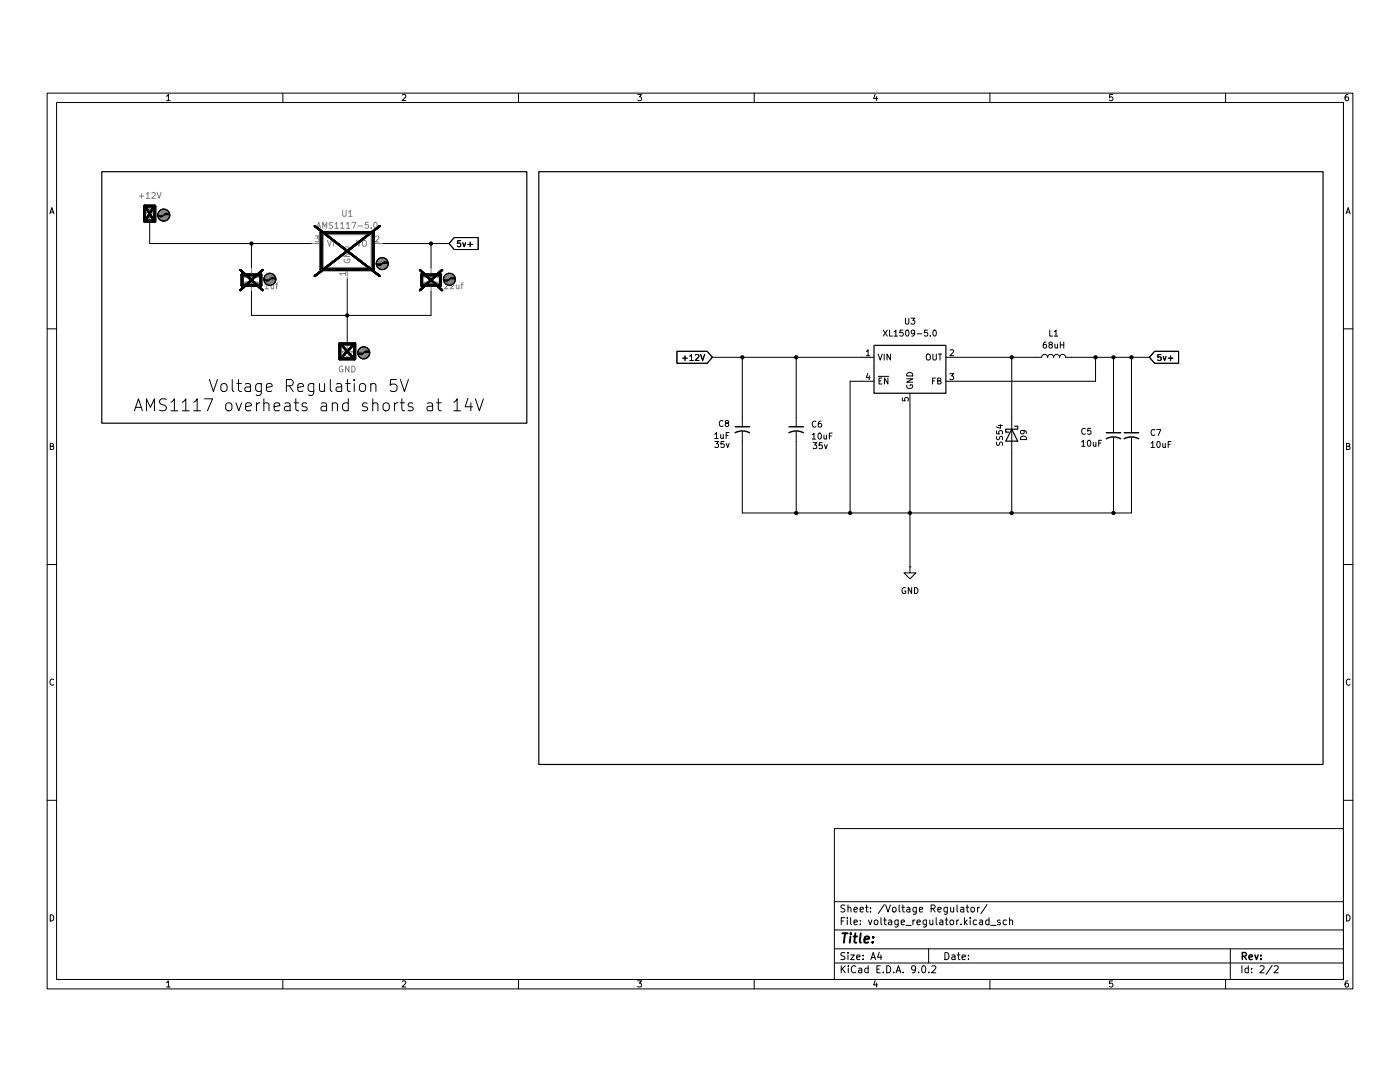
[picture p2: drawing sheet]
(kicad_sch
 (version 20250114)
 (generator "eeschema")
 (generator_version "9.0")
 (paper "A4")
 (lib_symbols
  (symbol "Device:C_Small_US"
   (pin_numbers (hide yes))
   (pin_names
    (offset 0.254) (hide yes)) (exclude_from_sim no) (in_bom yes) (on_board yes)
   (property "Reference" "C" (at 0.254 1.778 0) (effects (font (size 1.27 1.27)) (justify left)))
   (property "Value" "C_Small_US" (at 0.254 -2.032 0) (effects (font (size 1.27 1.27)) (justify left)))
   (property "Footprint" "" (at 0 0 0) (effects (font (size 1.27 1.27)) (hide yes)))
   (property "Datasheet" "" (at 0 0 0) (effects (font (size 1.27 1.27)) (hide yes)))
   (property "Description" "capacitor, small US symbol" (at 0 0 0) (effects (font (size 1.27 1.27)) (hide yes)))
   (symbol "C_Small_US_0_1"
    (polyline (pts (xy -1.524 0.508) (xy 1.524 0.508)) (stroke (width 0.3048) (type default)) (fill (type none)))
    (arc (start -1.524 -0.762) (mid 0 -0.3734) (end 1.524 -0.762) (stroke (width 0.3048) (type default)) (fill (type none))))
   (symbol "C_Small_US_1_1"
    (pin passive line (at 0 2.54 270) (length 2.032) (name "~" (effects (font (size 1.27 1.27)))) (number "1" (effects (font (size 1.27 1.27)))))
    (pin passive line (at 0 -2.54 90) (length 2.032) (name "~" (effects (font (size 1.27 1.27)))) (number "2" (effects (font (size 1.27 1.27))))))
   (embedded_fonts no))
  (symbol "Device:L"
   (pin_numbers (hide yes))
   (pin_names
    (offset 1.016) (hide yes)) (exclude_from_sim no) (in_bom yes) (on_board yes)
   (property "Reference" "L" (at -1.27 0 90) (effects (font (size 1.27 1.27))))
   (property "Value" "L" (at 1.905 0 90) (effects (font (size 1.27 1.27))))
   (property "Footprint" "" (at 0 0 0) (effects (font (size 1.27 1.27)) (hide yes)))
   (property "Datasheet" "~" (at 0 0 0) (effects (font (size 1.27 1.27)) (hide yes)))
   (property "Description" "Inductor" (at 0 0 0) (effects (font (size 1.27 1.27)) (hide yes)))
   (symbol "L_0_1"
    (arc (start 0 2.54) (mid 0.6323 1.905) (end 0 1.27) (stroke (width 0) (type default)) (fill (type none)))
    (arc (start 0 1.27) (mid 0.6323 0.635) (end 0 0) (stroke (width 0) (type default)) (fill (type none)))
    (arc (start 0 0) (mid 0.6323 -0.635) (end 0 -1.27) (stroke (width 0) (type default)) (fill (type none)))
    (arc (start 0 -1.27) (mid 0.6323 -1.905) (end 0 -2.54) (stroke (width 0) (type default)) (fill (type none))))
   (symbol "L_1_1"
    (pin passive line (at 0 3.81 270) (length 1.27) (name "1" (effects (font (size 1.27 1.27)))) (number "1" (effects (font (size 1.27 1.27)))))
    (pin passive line (at 0 -3.81 90) (length 1.27) (name "2" (effects (font (size 1.27 1.27)))) (number "2" (effects (font (size 1.27 1.27))))))
   (embedded_fonts no))
  (symbol "Diode:SS24"
   (pin_numbers (hide yes))
   (pin_names
    (offset 1.016) (hide yes)) (exclude_from_sim no) (in_bom yes) (on_board yes)
   (property "Reference" "D" (at 0 2.54 0) (effects (font (size 1.27 1.27))))
   (property "Value" "SS24" (at 0 -2.54 0) (effects (font (size 1.27 1.27))))
   (property "Footprint" "Diode_SMD:D_SMA" (at 0 -4.445 0) (effects (font (size 1.27 1.27)) (hide yes)))
   (property "Datasheet" "https://www.vishay.com/docs/88748/ss22.pdf" (at 0 0 0) (effects (font (size 1.27 1.27)) (hide yes)))
   (property "Description" "40V 2A Schottky Diode, SMA" (at 0 0 0) (effects (font (size 1.27 1.27)) (hide yes)))
   (symbol "SS24_0_1"
    (polyline (pts (xy -1.905 0.635) (xy -1.905 1.27) (xy -1.27 1.27) (xy -1.27 -1.27) (xy -0.635 -1.27) (xy -0.635 -0.635)) (stroke (width 0.254) (type default)) (fill (type none)))
    (polyline (pts (xy 1.27 1.27) (xy 1.27 -1.27) (xy -1.27 0) (xy 1.27 1.27)) (stroke (width 0.254) (type default)) (fill (type none)))
    (polyline (pts (xy 1.27 0) (xy -1.27 0)) (stroke (width 0) (type default)) (fill (type none))))
   (symbol "SS24_1_1"
    (pin passive line (at -3.81 0 0) (length 2.54) (name "K" (effects (font (size 1.27 1.27)))) (number "1" (effects (font (size 1.27 1.27)))))
    (pin passive line (at 3.81 0 180) (length 2.54) (name "A" (effects (font (size 1.27 1.27)))) (number "2" (effects (font (size 1.27 1.27))))))
   (embedded_fonts no))
  (symbol "Regulator_Linear:AMS1117-5.0" (exclude_from_sim no) (in_bom yes) (on_board yes)
   (property "Reference" "U" (at -3.81 3.175 0) (effects (font (size 1.27 1.27))))
   (property "Value" "AMS1117-5.0" (at 0 3.175 0) (effects (font (size 1.27 1.27)) (justify left)))
   (property "Footprint" "Package_TO_SOT_SMD:SOT-223-3_TabPin2" (at 0 5.08 0) (effects (font (size 1.27 1.27)) (hide yes)))
   (property "Datasheet" "http://www.advanced-monolithic.com/pdf/ds1117.pdf" (at 2.54 -6.35 0) (effects (font (size 1.27 1.27)) (hide yes)))
   (property "Description" "1A Low Dropout regulator, positive, 5.0V fixed output, SOT-223" (at 0 0 0) (effects (font (size 1.27 1.27)) (hide yes)))
   (symbol "AMS1117-5.0_0_1"
    (rectangle (start -5.08 -5.08) (end 5.08 1.905) (stroke (width 0.254) (type default)) (fill (type background))))
   (symbol "AMS1117-5.0_1_1"
    (pin power_in line (at -7.62 0 0) (length 2.54) (name "VI" (effects (font (size 1.27 1.27)))) (number "3" (effects (font (size 1.27 1.27)))))
    (pin power_in line (at 0 -7.62 90) (length 2.54) (name "GND" (effects (font (size 1.27 1.27)))) (number "1" (effects (font (size 1.27 1.27)))))
    (pin power_out line (at 7.62 0 180) (length 2.54) (name "VO" (effects (font (size 1.27 1.27)))) (number "2" (effects (font (size 1.27 1.27))))))
   (embedded_fonts no))
  (symbol "Regulator_Switching:XL1509-5.0" (exclude_from_sim no) (in_bom yes) (on_board yes)
   (property "Reference" "U" (at -7.112 6.096 0) (effects (font (size 1.27 1.27))))
   (property "Value" "XL1509-5.0" (at 5.842 6.096 0) (effects (font (size 1.27 1.27))))
   (property "Footprint" "Package_SO:SOIC-8_3.9x4.9mm_P1.27mm" (at 0 8.382 0) (effects (font (size 1.27 1.27)) (hide yes)))
   (property "Datasheet" "https://datasheet.lcsc.com/lcsc/1809050422_XLSEMI-XL1509-5-0E1_C61063.pdf" (at 2.54 10.668 0) (effects (font (size 1.27 1.27)) (hide yes)))
   (property "Description" "Buck DC/DC Converter, 2A, 5V Output Voltage, 7-40V Input Voltage" (at 0 0 0) (effects (font (size 1.27 1.27)) (hide yes)))
   (symbol "XL1509-5.0_0_1"
    (rectangle (start -7.62 5.08) (end 7.62 -5.08) (stroke (width 0.254) (type default)) (fill (type background))))
   (symbol "XL1509-5.0_1_1"
    (pin power_in line (at -10.16 2.54 0) (length 2.54) (name "VIN" (effects (font (size 1.27 1.27)))) (number "1" (effects (font (size 1.27 1.27)))))
    (pin input line (at -10.16 -2.54 0) (length 2.54) (name "~{EN}" (effects (font (size 1.27 1.27)))) (number "4" (effects (font (size 1.27 1.27)))))
    (pin power_in line (at 0 -7.62 90) (length 2.54) (name "GND" (effects (font (size 1.27 1.27)))) (number "5" (effects (font (size 1.27 1.27)))))
    (pin passive line (at 0 -7.62 90) (length 2.54) (hide yes) (name "GND" (effects (font (size 1.27 1.27)))) (number "6" (effects (font (size 1.27 1.27)))))
    (pin passive line (at 0 -7.62 90) (length 2.54) (hide yes) (name "GND" (effects (font (size 1.27 1.27)))) (number "7" (effects (font (size 1.27 1.27)))))
    (pin passive line (at 0 -7.62 90) (length 2.54) (hide yes) (name "GND" (effects (font (size 1.27 1.27)))) (number "8" (effects (font (size 1.27 1.27)))))
    (pin power_out line (at 10.16 2.54 180) (length 2.54) (name "OUT" (effects (font (size 1.27 1.27)))) (number "2" (effects (font (size 1.27 1.27)))))
    (pin input line (at 10.16 -2.54 180) (length 2.54) (name "FB" (effects (font (size 1.27 1.27)))) (number "3" (effects (font (size 1.27 1.27))))))
   (embedded_fonts no))
  (symbol "power:+12V"
   (power)
   (pin_numbers (hide yes))
   (pin_names
    (offset 0) (hide yes)) (exclude_from_sim no) (in_bom yes) (on_board yes)
   (property "Reference" "#PWR" (at 0 -3.81 0) (effects (font (size 1.27 1.27)) (hide yes)))
   (property "Value" "+12V" (at 0 3.556 0) (effects (font (size 1.27 1.27))))
   (property "Footprint" "" (at 0 0 0) (effects (font (size 1.27 1.27)) (hide yes)))
   (property "Datasheet" "" (at 0 0 0) (effects (font (size 1.27 1.27)) (hide yes)))
   (property "Description" "Power symbol creates a global label with name \"+12V\"" (at 0 0 0) (effects (font (size 1.27 1.27)) (hide yes)))
   (symbol "+12V_0_1"
    (polyline (pts (xy -0.762 1.27) (xy 0 2.54)) (stroke (width 0) (type default)) (fill (type none)))
    (polyline (pts (xy 0 2.54) (xy 0.762 1.27)) (stroke (width 0) (type default)) (fill (type none)))
    (polyline (pts (xy 0 0) (xy 0 2.54)) (stroke (width 0) (type default)) (fill (type none))))
   (symbol "+12V_1_1"
    (pin power_in line (at 0 0 90) (length 0) (name "~" (effects (font (size 1.27 1.27)))) (number "1" (effects (font (size 1.27 1.27))))))
   (embedded_fonts no))
  (symbol "power:GND"
   (power)
   (pin_numbers (hide yes))
   (pin_names
    (offset 0) (hide yes)) (exclude_from_sim no) (in_bom yes) (on_board yes)
   (property "Reference" "#PWR" (at 0 -6.35 0) (effects (font (size 1.27 1.27)) (hide yes)))
   (property "Value" "GND" (at 0 -3.81 0) (effects (font (size 1.27 1.27))))
   (property "Footprint" "" (at 0 0 0) (effects (font (size 1.27 1.27)) (hide yes)))
   (property "Datasheet" "" (at 0 0 0) (effects (font (size 1.27 1.27)) (hide yes)))
   (property "Description" "Power symbol creates a global label with name \"GND\" , ground" (at 0 0 0) (effects (font (size 1.27 1.27)) (hide yes)))
   (symbol "GND_0_1"
    (polyline (pts (xy 0 0) (xy 0 -1.27) (xy 1.27 -1.27) (xy 0 -2.54) (xy -1.27 -1.27) (xy 0 -1.27)) (stroke (width 0) (type default)) (fill (type none))))
   (symbol "GND_1_1"
    (pin power_in line (at 0 0 270) (length 0) (name "~" (effects (font (size 1.27 1.27)))) (number "1" (effects (font (size 1.27 1.27))))))
   (embedded_fonts no)))
 (rectangle
  (start 21.59 26.67)
  (end 111.76 80.01)
  (stroke (width 0.254) (type solid) (color 58 27 255 1))
  (fill (type none)))
 (rectangle
  (start 114.3 26.67)
  (end 280.67 152.4)
  (stroke (width 0.254) (type solid) (color 58 27 255 1))
  (fill (type none)))
 (text "Voltage Regulation 5V\nAMS1117 overheats and shorts at 14V"
  (exclude_from_sim no)
  (at 65.532 74.422 0)
  (effects (font (size 2.54 2.54))))
 (junction
  (at 240.03 66.04)
  (diameter 0)
  (color 0 0 0 0))
 (junction
  (at 180.34 99.06)
  (diameter 0)
  (color 0 0 0 0))
 (junction
  (at 214.63 66.04)
  (diameter 0)
  (color 0 0 0 0))
 (junction
  (at 236.22 99.06)
  (diameter 0)
  (color 0 0 0 0))
 (junction
  (at 232.41 66.04)
  (diameter 0)
  (color 0 0 0 0))
 (junction
  (at 214.63 99.06)
  (diameter 0)
  (color 0 0 0 0))
 (junction
  (at 193.04 99.06)
  (diameter 0)
  (color 0 0 0 0))
 (junction
  (at 53.34 41.91)
  (diameter 0)
  (color 0 0 0 0))
 (junction
  (at 236.22 66.04)
  (diameter 0)
  (color 0 0 0 0))
 (junction
  (at 73.66 57.15)
  (diameter 0)
  (color 0 0 0 0))
 (junction
  (at 168.91 66.04)
  (diameter 0)
  (color 0 0 0 0))
 (junction
  (at 91.44 41.91)
  (diameter 0)
  (color 0 0 0 0))
 (junction
  (at 157.48 66.04)
  (diameter 0)
  (color 0 0 0 0))
 (junction
  (at 168.91 99.06)
  (diameter 0)
  (color 0 0 0 0))
 (wire
  (pts (xy 53.34 46.99) (xy 53.34 41.91))
  (stroke (width 0) (type default)))
 (wire
  (pts (xy 81.28 41.91) (xy 91.44 41.91))
  (stroke (width 0) (type default)))
 (wire
  (pts (xy 73.66 57.15) (xy 73.66 63.5))
  (stroke (width 0) (type default)))
 (wire
  (pts (xy 219.71 66.04) (xy 214.63 66.04))
  (stroke (width 0) (type default)))
 (wire
  (pts (xy 236.22 66.04) (xy 232.41 66.04))
  (stroke (width 0) (type default)))
 (wire
  (pts (xy 168.91 66.04) (xy 168.91 78.74))
  (stroke (width 0) (type default)))
 (wire
  (pts (xy 157.48 66.04) (xy 157.48 78.74))
  (stroke (width 0) (type default)))
 (wire
  (pts (xy 240.03 85.09) (xy 240.03 99.06))
  (stroke (width 0) (type default)))
 (wire
  (pts (xy 168.91 66.04) (xy 182.88 66.04))
  (stroke (width 0) (type default)))
 (wire
  (pts (xy 243.84 66.04) (xy 240.03 66.04))
  (stroke (width 0) (type default)))
 (wire
  (pts (xy 214.63 66.04) (xy 203.2 66.04))
  (stroke (width 0) (type default)))
 (wire
  (pts (xy 180.34 71.12) (xy 182.88 71.12))
  (stroke (width 0) (type default)))
 (wire
  (pts (xy 91.44 41.91) (xy 95.25 41.91))
  (stroke (width 0) (type default)))
 (wire
  (pts (xy 73.66 57.15) (xy 73.66 49.53))
  (stroke (width 0) (type default)))
 (wire
  (pts (xy 236.22 66.04) (xy 236.22 80.01))
  (stroke (width 0) (type default)))
 (wire
  (pts (xy 232.41 66.04) (xy 227.33 66.04))
  (stroke (width 0) (type default)))
 (wire
  (pts (xy 157.48 99.06) (xy 168.91 99.06))
  (stroke (width 0) (type default)))
 (wire
  (pts (xy 203.2 71.12) (xy 232.41 71.12))
  (stroke (width 0) (type default)))
 (wire
  (pts (xy 53.34 41.91) (xy 66.04 41.91))
  (stroke (width 0) (type default)))
 (wire
  (pts (xy 157.48 66.04) (xy 151.13 66.04))
  (stroke (width 0) (type default)))
 (wire
  (pts (xy 157.48 83.82) (xy 157.48 99.06))
  (stroke (width 0) (type default)))
 (wire
  (pts (xy 214.63 78.74) (xy 214.63 66.04))
  (stroke (width 0) (type default)))
 (wire
  (pts (xy 180.34 71.12) (xy 180.34 99.06))
  (stroke (width 0) (type default)))
 (wire
  (pts (xy 180.34 99.06) (xy 193.04 99.06))
  (stroke (width 0) (type default)))
 (wire
  (pts (xy 214.63 86.36) (xy 214.63 99.06))
  (stroke (width 0) (type default)))
 (wire
  (pts (xy 91.44 52.07) (xy 91.44 57.15))
  (stroke (width 0) (type default)))
 (wire
  (pts (xy 53.34 52.07) (xy 53.34 57.15))
  (stroke (width 0) (type default)))
 (wire
  (pts (xy 240.03 66.04) (xy 240.03 80.01))
  (stroke (width 0) (type default)))
 (wire
  (pts (xy 168.91 99.06) (xy 180.34 99.06))
  (stroke (width 0) (type default)))
 (wire
  (pts (xy 168.91 83.82) (xy 168.91 99.06))
  (stroke (width 0) (type default)))
 (wire
  (pts (xy 193.04 110.49) (xy 193.04 99.06))
  (stroke (width 0) (type default)))
 (wire
  (pts (xy 236.22 85.09) (xy 236.22 99.06))
  (stroke (width 0) (type default)))
 (wire
  (pts (xy 236.22 99.06) (xy 214.63 99.06))
  (stroke (width 0) (type default)))
 (wire
  (pts (xy 31.75 36.83) (xy 31.75 41.91))
  (stroke (width 0) (type default)))
 (wire
  (pts (xy 31.75 41.91) (xy 53.34 41.91))
  (stroke (width 0) (type default)))
 (wire
  (pts (xy 193.04 76.2) (xy 193.04 99.06))
  (stroke (width 0) (type default)))
 (wire
  (pts (xy 157.48 66.04) (xy 168.91 66.04))
  (stroke (width 0) (type default)))
 (wire
  (pts (xy 53.34 57.15) (xy 73.66 57.15))
  (stroke (width 0) (type default)))
 (wire
  (pts (xy 240.03 66.04) (xy 236.22 66.04))
  (stroke (width 0) (type default)))
 (wire
  (pts (xy 91.44 57.15) (xy 73.66 57.15))
  (stroke (width 0) (type default)))
 (wire
  (pts (xy 240.03 99.06) (xy 236.22 99.06))
  (stroke (width 0) (type default)))
 (wire
  (pts (xy 91.44 41.91) (xy 91.44 46.99))
  (stroke (width 0) (type default)))
 (wire
  (pts (xy 214.63 99.06) (xy 193.04 99.06))
  (stroke (width 0) (type default)))
 (wire
  (pts (xy 232.41 71.12) (xy 232.41 66.04))
  (stroke (width 0) (type default)))
 (global_label "5v+"
  (shape input)
  (at 95.25 41.91 0)
  (fields_autoplaced yes)
  (effects (font (size 1.27 1.27)) (justify left))
  (property "Intersheetrefs" "${INTERSHEET_REFS}" (at 101.9847 41.91 0) (effects (font (size 1.27 1.27)) (justify left) (hide yes))))
 (global_label "+12V"
  (shape input)
  (at 151.13 66.04 180)
  (fields_autoplaced yes)
  (effects (font (size 1.27 1.27)) (justify right))
  (property "Intersheetrefs" "${INTERSHEET_REFS}" (at 143.0648 66.04 0) (effects (font (size 1.27 1.27)) (justify right) (hide yes))))
 (global_label "5v+"
  (shape input)
  (at 243.84 66.04 0)
  (fields_autoplaced yes)
  (effects (font (size 1.27 1.27)) (justify left))
  (property "Intersheetrefs" "${INTERSHEET_REFS}" (at 250.5747 66.04 0) (effects (font (size 1.27 1.27)) (justify left) (hide yes))))
 (symbol
  (lib_id "Device:C_Small_US")
  (at 91.44 49.53 0)
  (unit 1)
  (exclude_from_sim yes)
  (in_bom no)
  (on_board no)
  (dnp yes)
  (property "Reference" "C2" (at 93.98 49.022 0) (effects (font (size 1.27 1.27)) (justify left)))
  (property "Value" "22uf" (at 93.98 50.9269 0) (effects (font (size 1.27 1.27)) (justify left)))
  (property "Footprint" "Capacitor_SMD:C_1206_3216Metric" (at 91.44 49.53 0) (effects (font (size 1.27 1.27)) (hide yes)))
  (property "Datasheet" "" (at 91.44 49.53 0) (effects (font (size 1.27 1.27)) (hide yes)))
  (property "Description" "capacitor, small US symbol" (at 91.44 49.53 0) (effects (font (size 1.27 1.27)) (hide yes)))
  (property "LCSC Part #" "C12891" (at 91.44 49.53 0) (effects (font (size 1.27 1.27)) (hide yes)))
  (pin "1")
  (pin "2"))
 (symbol
  (lib_id "power:GND")
  (at 193.04 110.49 0)
  (mirror y)
  (unit 1)
  (exclude_from_sim no)
  (in_bom yes)
  (on_board yes)
  (dnp no)
  (fields_autoplaced yes)
  (property "Reference" "#PWR014" (at 193.04 116.84 0) (effects (font (size 1.27 1.27)) (hide yes)))
  (property "Value" "GND" (at 193.04 115.57 0) (effects (font (size 1.27 1.27))))
  (property "Footprint" "" (at 193.04 110.49 0) (effects (font (size 1.27 1.27)) (hide yes)))
  (property "Datasheet" "" (at 193.04 110.49 0) (effects (font (size 1.27 1.27)) (hide yes)))
  (property "Description" "Power symbol creates a global label with name \"GND\" , ground" (at 193.04 110.49 0) (effects (font (size 1.27 1.27)) (hide yes)))
  (pin "1"))
 (symbol
  (lib_id "Device:C_Small_US")
  (at 168.91 81.28 0)
  (unit 1)
  (exclude_from_sim no)
  (in_bom yes)
  (on_board yes)
  (dnp no)
  (property "Reference" "C6" (at 171.958 80.264 0) (effects (font (size 1.27 1.27)) (justify left)))
  (property "Value" "10uF" (at 171.958 82.804 0) (effects (font (size 1.27 1.27)) (justify left)))
  (property "Footprint" "Capacitor_SMD:C_0805_2012Metric_Pad1.18x1.45mm_HandSolder" (at 168.91 81.28 0) (effects (font (size 1.27 1.27)) (hide yes)))
  (property "Datasheet" "https://jlc-prod-smt.oss-eu-central-1.aliyuncs.com/smtDataManualFile/8588884955174330368-C440198.pdf?response-content-disposition=attachment%3B%20filename%3DC440198.pdf%3B%20filename%2A%3DUTF-8%27%27C440198.pdf&x-oss-date=20261123T201701Z&x-oss-expires=3600&x-oss-security-token=CAISgAN1q6Ft5B2yfSjIr5rgePfyh%2Bx4%2BoGyNmjWtXRnecgd3P3noTz2IHhMdHJsAOodtv0%2FmmhT6PkclqRLcbhpcmfjV%2BZHzLB8qeoz6jAJ557b16cNrbH4M4H6aXeirtuwDsz9SNTCALjPD3nPii50x5bjaDymRCbLGJaViJlhHLN1Ow6jdmhpCctxLAlvo9NgFxm3D%2Fu2NQPwiWf9FVdhvhEG6Vly8qOi2MaRmFy8yFTx0b0SvJ%2BjYMrmPctoN9JnSdC5mfdzau3a1TJ84gRD0a5wkaVA1zbDs5bfISEIuUzebreLqY03dV4mOvdqIcMe8qigz88fk%2FfIioH6xyxKOexoSCnFTOiiupCcQLPyao9jLu6iayqViY7QaIOTqQohZmkAMwVOasAsI3Ngh4zF97Qt0cVNkXO9gWfLI8DtuMleWpohF9d8l6HD0eS19jklBdzSlusJRAJJUVBflCeKEaRNSAd3WGhEfM2%2BBt4QT30w5N2u00S8OSMId6y%2FiKKWD5sagAF3JaxCD7O2Fbm4zkTr6qfQpsgmRAVrrO3v9KNY3PNJ%2FyvEyWZIKkeM6EsSTl3Kgupou0shUf2TZmYHz0UTYBFtLwnwyMbmtch5Q9U5OfXwlxI2tLOhOSFWuXYuf7VMC3KfDM38ukOc4qvOoRNhafEMntqgtZDFSGBsDh2KB9ke1CAA&x-oss-signature-version=OSS4-HMAC-SHA256&x-oss-credential=STS.NYU3MFj3YMCY4NgQt2uG138LC%2F20261123%2Feu-central-1%2Foss%2Faliyun_v4_request&x-oss-signature=8a43f60672703d8fd51106dd595ced4778da39ea1a3a599ed7049b5569032621" (at 168.91 81.28 0) (effects (font (size 1.27 1.27)) (hide yes)))
  (property "Description" "capacitor, small US symbol" (at 168.91 81.28 0) (effects (font (size 1.27 1.27)) (hide yes)))
  (property "LCSC Part #" "C440198" (at 168.91 81.28 0) (effects (font (size 1.27 1.27)) (hide yes)))
  (property "Voltage" "35v" (at 173.99 84.836 0) (effects (font (size 1.27 1.27))))
  (pin "2")
  (pin "1"))
 (symbol
  (lib_id "Device:L")
  (at 223.52 66.04 90)
  (unit 1)
  (exclude_from_sim no)
  (in_bom yes)
  (on_board yes)
  (dnp no)
  (property "Reference" "L1" (at 223.52 60.96 90) (effects (font (size 1.27 1.27))))
  (property "Value" "68uH" (at 223.52 63.5 90) (effects (font (size 1.27 1.27))))
  (property "Footprint" "Inductor_SMD:L_SXN_SMDRI127" (at 223.52 66.04 0) (effects (font (size 1.27 1.27)) (hide yes)))
  (property "Datasheet" "https://jlc-prod-smt.oss-eu-central-1.aliyuncs.com/smtDataManualFile/8588894559484567552-C9907.pdf?response-content-disposition=attachment%3B%20filename%3DC9907.pdf%3B%20filename%2A%3DUTF-8%27%27C9907.pdf&x-oss-date=20261123T223032Z&x-oss-expires=3600&x-oss-security-token=CAISgAN1q6Ft5B2yfSjIr5nwLezXrIpj%2BvqCaGqDtXZka%2FwUn4KfmDz2IHhMdHJsAOodtv0%2FmmhT6PkclqRLcbhpcmfjV%2BZHzLB8qeR7tTUJ557b16cNrbH4M4H6aXeirtuwDsz9SNTCALjPD3nPii50x5bjaDymRCbLGJaViJlhHLN1Ow6jdmhpCctxLAlvo9NgFxm3D%2Fu2NQPwiWf9FVdhvhEG6Vly8qOi2MaRmFy8yFTx0b0SvJ%2BjYMrmPctoN9JnSdC5mfdzau3a1TJ84gRD0a5wkaVA1zbDs5bfISEIuUzebreLqY03dV4mOvdqIcMe8qigz88fk%2FfIioH6xyxKOexoSCnFTOiiupCcQLPyao9jLu6iayqViY7QaIOTqQohZmkAMwVOasAsI3Ngh4zF97Qt0cVNkXO9gWfLI8DtuMleWhridkvlFDvyAFpORa%2Bb5wchMHn6pr9EWOXuJZUIn3b%2FstWNupKq5ldctHSeoXq108CXVnU5PXYI445%2BPKKWD5sagAF2jPux87c6kG7hkakRkJqTomoHu7DDnz99wF6zQrn8%2BOw9y9nPau14PI41posjbhUQrGIBUXdYa5LmGS0aSRsFFs5V%2BV2B0qBVF8IbhpsAhA4W%2B4w3SvueRG4gBhDL9fz2Q08Ba9CzIqPTsNmTqsXI%2FMCKIosWxQTn1bAUpeVj%2FSAA&x-oss-signature-version=OSS4-HMAC-SHA256&x-oss-credential=STS.NZEfVcAUBM8ijL2Qv1gs8pG4z%2F20261123%2Feu-central-1%2Foss%2Faliyun_v4_request&x-oss-signature=b04d6eb1713d21416bef52ab2d3e1a210256c33c7171241123f5d3931e7322f4" (at 223.52 66.04 0) (effects (font (size 1.27 1.27)) (hide yes)))
  (property "Description" "Inductor" (at 223.52 66.04 0) (effects (font (size 1.27 1.27)) (hide yes)))
  (property "LCSC Part #" "C9907" (at 223.52 66.04 90) (effects (font (size 1.27 1.27)) (hide yes)))
  (pin "1")
  (pin "2"))
 (symbol
  (lib_id "power:GND")
  (at 73.66 63.5 0)
  (unit 1)
  (exclude_from_sim yes)
  (in_bom no)
  (on_board no)
  (dnp yes)
  (fields_autoplaced yes)
  (property "Reference" "#PWR03" (at 73.66 69.85 0) (effects (font (size 1.27 1.27)) (hide yes)))
  (property "Value" "GND" (at 73.66 68.58 0) (effects (font (size 1.27 1.27))))
  (property "Footprint" "" (at 73.66 63.5 0) (effects (font (size 1.27 1.27)) (hide yes)))
  (property "Datasheet" "" (at 73.66 63.5 0) (effects (font (size 1.27 1.27)) (hide yes)))
  (property "Description" "Power symbol creates a global label with name \"GND\" , ground" (at 73.66 63.5 0) (effects (font (size 1.27 1.27)) (hide yes)))
  (pin "1"))
 (symbol
  (lib_id "Regulator_Switching:XL1509-5.0")
  (at 193.04 68.58 0)
  (unit 1)
  (exclude_from_sim no)
  (in_bom yes)
  (on_board yes)
  (dnp no)
  (property "Reference" "U3" (at 193.04 58.42 0) (effects (font (size 1.27 1.27))))
  (property "Value" "XL1509-5.0" (at 193.04 60.96 0) (effects (font (size 1.27 1.27))))
  (property "Footprint" "Package_SO:SOIC-8_3.9x4.9mm_P1.27mm" (at 193.04 60.198 0) (effects (font (size 1.27 1.27)) (hide yes)))
  (property "Datasheet" "https://datasheet.lcsc.com/lcsc/1809050422_XLSEMI-XL1509-5-0E1_C61063.pdf" (at 195.58 57.912 0) (effects (font (size 1.27 1.27)) (hide yes)))
  (property "Description" "Buck DC/DC Converter, 2A, 5V Output Voltage, 7-40V Input Voltage" (at 193.04 68.58 0) (effects (font (size 1.27 1.27)) (hide yes)))
  (property "LCSC Part #" "C61063" (at 193.04 68.58 0) (effects (font (size 1.27 1.27)) (hide yes)))
  (pin "3")
  (pin "2")
  (pin "8")
  (pin "7")
  (pin "6")
  (pin "5")
  (pin "4")
  (pin "1"))
 (symbol
  (lib_id "Device:C_Small_US")
  (at 157.48 81.28 0)
  (mirror y)
  (unit 1)
  (exclude_from_sim no)
  (in_bom yes)
  (on_board yes)
  (dnp no)
  (property "Reference" "C8" (at 154.94 80.1369 0) (effects (font (size 1.27 1.27)) (justify left)))
  (property "Value" "1uF" (at 154.94 82.6769 0) (effects (font (size 1.27 1.27)) (justify left)))
  (property "Footprint" "Capacitor_SMD:C_0805_2012Metric_Pad1.18x1.45mm_HandSolder" (at 157.48 81.28 0) (effects (font (size 1.27 1.27)) (hide yes)))
  (property "Datasheet" "https://jlc-prod-smt.oss-eu-central-1.aliyuncs.com/smtDataManualFile/8579706862000279552-C28323.pdf?response-content-disposition=attachment%3B%20filename%3DC28323.pdf%3B%20filename%2A%3DUTF-8%27%27C28323.pdf&x-oss-date=20261123T225933Z&x-oss-expires=1800&x-oss-security-token=CAISgAN1q6Ft5B2yfSjIr5nwLezXrIpj%2BvqCaGqDtXZka%2FwUn4KfmDz2IHhMdHJsAOodtv0%2FmmhT6PkclqRLcbhpcmfjV%2BZHzLB8qeR7tTUJ557b16cNrbH4M4H6aXeirtuwDsz9SNTCALjPD3nPii50x5bjaDymRCbLGJaViJlhHLN1Ow6jdmhpCctxLAlvo9NgFxm3D%2Fu2NQPwiWf9FVdhvhEG6Vly8qOi2MaRmFy8yFTx0b0SvJ%2BjYMrmPctoN9JnSdC5mfdzau3a1TJ84gRD0a5wkaVA1zbDs5bfISEIuUzebreLqY03dV4mOvdqIcMe8qigz88fk%2FfIioH6xyxKOexoSCnFTOiiupCcQLPyao9jLu6iayqViY7QaIOTqQohZmkAMwVOasAsI3Ngh4zF97Qt0cVNkXO9gWfLI8DtuMleWhridkvlFDvyAFpORa%2Bb5wchMHn6pr9EWOXuJZUIn3b%2FstWNupKq5ldctHSeoXq108CXVnU5PXYI445%2BPKKWD5sagAF2jPux87c6kG7hkakRkJqTomoHu7DDnz99wF6zQrn8%2BOw9y9nPau14PI41posjbhUQrGIBUXdYa5LmGS0aSRsFFs5V%2BV2B0qBVF8IbhpsAhA4W%2B4w3SvueRG4gBhDL9fz2Q08Ba9CzIqPTsNmTqsXI%2FMCKIosWxQTn1bAUpeVj%2FSAA&x-oss-signature-version=OSS4-HMAC-SHA256&x-oss-credential=STS.NZEfVcAUBM8ijL2Qv1gs8pG4z%2F20261123%2Feu-central-1%2Foss%2Faliyun_v4_request&x-oss-signature=93bd18263541c26bd08de9d4ae8306e1880c30984e5030abde80697a2cede295" (at 157.48 81.28 0) (effects (font (size 1.27 1.27)) (hide yes)))
  (property "Description" "capacitor, small US symbol" (at 157.48 81.28 0) (effects (font (size 1.27 1.27)) (hide yes)))
  (property "JLCP Part#" "C28323" (at 157.48 81.28 0) (effects (font (size 1.27 1.27)) (hide yes)))
  (property "Voltage" "35v" (at 153.162 84.582 0) (effects (font (size 1.27 1.27))))
  (pin "1")
  (pin "2"))
 (symbol
  (lib_id "power:+12V")
  (at 31.75 36.83 0)
  (unit 1)
  (exclude_from_sim yes)
  (in_bom no)
  (on_board no)
  (dnp yes)
  (fields_autoplaced yes)
  (property "Reference" "#PWR05" (at 31.75 40.64 0) (effects (font (size 1.27 1.27)) (hide yes)))
  (property "Value" "+12V" (at 31.75 31.75 0) (effects (font (size 1.27 1.27))))
  (property "Footprint" "" (at 31.75 36.83 0) (effects (font (size 1.27 1.27)) (hide yes)))
  (property "Datasheet" "" (at 31.75 36.83 0) (effects (font (size 1.27 1.27)) (hide yes)))
  (property "Description" "Power symbol creates a global label with name \"+12V\"" (at 31.75 36.83 0) (effects (font (size 1.27 1.27)) (hide yes)))
  (pin "1"))
 (symbol
  (lib_id "Regulator_Linear:AMS1117-5.0")
  (at 73.66 41.91 0)
  (unit 1)
  (exclude_from_sim yes)
  (in_bom no)
  (on_board no)
  (dnp yes)
  (fields_autoplaced yes)
  (property "Reference" "U1" (at 73.66 35.56 0) (effects (font (size 1.27 1.27))))
  (property "Value" "AMS1117-5.0" (at 73.66 38.1 0) (effects (font (size 1.27 1.27))))
  (property "Footprint" "Package_TO_SOT_SMD:SOT-223-3_TabPin2" (at 73.66 36.83 0) (effects (font (size 1.27 1.27)) (hide yes)))
  (property "Datasheet" "http://www.advanced-monolithic.com/pdf/ds1117.pdf" (at 76.2 48.26 0) (effects (font (size 1.27 1.27)) (hide yes)))
  (property "Description" "1A Low Dropout regulator, positive, 5.0V fixed output, SOT-223" (at 73.66 41.91 0) (effects (font (size 1.27 1.27)) (hide yes)))
  (property "LCSC Part #" "C6187" (at 73.66 41.91 0) (effects (font (size 1.27 1.27)) (hide yes)))
  (pin "3")
  (pin "2")
  (pin "1"))
 (symbol
  (lib_id "Device:C_Small_US")
  (at 53.34 49.53 0)
  (unit 1)
  (exclude_from_sim yes)
  (in_bom no)
  (on_board no)
  (dnp yes)
  (property "Reference" "C1" (at 55.88 49.022 0) (effects (font (size 1.27 1.27)) (justify left)))
  (property "Value" "1uf" (at 55.88 50.9269 0) (effects (font (size 1.27 1.27)) (justify left)))
  (property "Footprint" "Capacitor_SMD:C_1206_3216Metric" (at 53.34 49.53 0) (effects (font (size 1.27 1.27)) (hide yes)))
  (property "Datasheet" "" (at 53.34 49.53 0) (effects (font (size 1.27 1.27)) (hide yes)))
  (property "Description" "capacitor, small US symbol" (at 53.34 49.53 0) (effects (font (size 1.27 1.27)) (hide yes)))
  (property "LCSC Part #" "C1848" (at 53.34 49.53 0) (effects (font (size 1.27 1.27)) (hide yes)))
  (pin "1")
  (pin "2"))
 (symbol
  (lib_id "Diode:SS24")
  (at 214.63 82.55 270)
  (unit 1)
  (exclude_from_sim no)
  (in_bom yes)
  (on_board yes)
  (dnp no)
  (property "Reference" "D9" (at 217.17 82.55 0) (effects (font (size 1.27 1.27))))
  (property "Value" "SS54" (at 212.09 82.55 0) (effects (font (size 1.27 1.27))))
  (property "Footprint" "Diode_SMD:D_SMA" (at 210.185 82.55 0) (effects (font (size 1.27 1.27)) (hide yes)))
  (property "Datasheet" "https://www.lcsc.com/datasheet/C22452.pdf?spm=wm.sxq.inf.ggs&lcsc_vid=FVkKU1UAE1FYX1dfEgNYVVQCFARfXlMARFJfAQdUEVExVlNfQlRbXldTQ1dYUDsOAxUeFF5JWBYZEEoKFBINSQcJGk4%3D" (at 214.63 82.55 0) (effects (font (size 1.27 1.27)) (hide yes)))
  (property "Description" "40V 2A Schottky Diode, SMA" (at 214.63 82.55 0) (effects (font (size 1.27 1.27)) (hide yes)))
  (property "LCSC Part #" "C22452" (at 214.63 82.55 90) (effects (font (size 1.27 1.27)) (hide yes)))
  (pin "2")
  (pin "1"))
 (symbol
  (lib_id "Device:C_Small_US")
  (at 240.03 82.55 0)
  (unit 1)
  (exclude_from_sim no)
  (in_bom yes)
  (on_board yes)
  (dnp no)
  (property "Reference" "C7" (at 243.84 82.042 0) (effects (font (size 1.27 1.27)) (justify left)))
  (property "Value" "10uF" (at 243.84 84.582 0) (effects (font (size 1.27 1.27)) (justify left)))
  (property "Footprint" "Capacitor_SMD:C_0805_2012Metric_Pad1.18x1.45mm_HandSolder" (at 240.03 82.55 0) (effects (font (size 1.27 1.27)) (hide yes)))
  (property "Datasheet" "https://jlc-prod-smt.oss-eu-central-1.aliyuncs.com/smtDataManualFile/8588884955174330368-C440198.pdf?response-content-disposition=attachment%3B%20filename%3DC440198.pdf%3B%20filename%2A%3DUTF-8%27%27C440198.pdf&x-oss-date=20261123T201701Z&x-oss-expires=3600&x-oss-security-token=CAISgAN1q6Ft5B2yfSjIr5rgePfyh%2Bx4%2BoGyNmjWtXRnecgd3P3noTz2IHhMdHJsAOodtv0%2FmmhT6PkclqRLcbhpcmfjV%2BZHzLB8qeoz6jAJ557b16cNrbH4M4H6aXeirtuwDsz9SNTCALjPD3nPii50x5bjaDymRCbLGJaViJlhHLN1Ow6jdmhpCctxLAlvo9NgFxm3D%2Fu2NQPwiWf9FVdhvhEG6Vly8qOi2MaRmFy8yFTx0b0SvJ%2BjYMrmPctoN9JnSdC5mfdzau3a1TJ84gRD0a5wkaVA1zbDs5bfISEIuUzebreLqY03dV4mOvdqIcMe8qigz88fk%2FfIioH6xyxKOexoSCnFTOiiupCcQLPyao9jLu6iayqViY7QaIOTqQohZmkAMwVOasAsI3Ngh4zF97Qt0cVNkXO9gWfLI8DtuMleWpohF9d8l6HD0eS19jklBdzSlusJRAJJUVBflCeKEaRNSAd3WGhEfM2%2BBt4QT30w5N2u00S8OSMId6y%2FiKKWD5sagAF3JaxCD7O2Fbm4zkTr6qfQpsgmRAVrrO3v9KNY3PNJ%2FyvEyWZIKkeM6EsSTl3Kgupou0shUf2TZmYHz0UTYBFtLwnwyMbmtch5Q9U5OfXwlxI2tLOhOSFWuXYuf7VMC3KfDM38ukOc4qvOoRNhafEMntqgtZDFSGBsDh2KB9ke1CAA&x-oss-signature-version=OSS4-HMAC-SHA256&x-oss-credential=STS.NYU3MFj3YMCY4NgQt2uG138LC%2F20261123%2Feu-central-1%2Foss%2Faliyun_v4_request&x-oss-signature=8a43f60672703d8fd51106dd595ced4778da39ea1a3a599ed7049b5569032621" (at 240.03 82.55 0) (effects (font (size 1.27 1.27)) (hide yes)))
  (property "Description" "capacitor, small US symbol" (at 240.03 82.55 0) (effects (font (size 1.27 1.27)) (hide yes)))
  (property "LCSC Part #" "C440198" (at 240.03 82.55 0) (effects (font (size 1.27 1.27)) (hide yes)))
  (pin "2")
  (pin "1"))
 (symbol
  (lib_id "Device:C_Small_US")
  (at 236.22 82.55 0)
  (unit 1)
  (exclude_from_sim no)
  (in_bom yes)
  (on_board yes)
  (dnp no)
  (property "Reference" "C5" (at 229.108 81.788 0) (effects (font (size 1.27 1.27)) (justify left)))
  (property "Value" "10uF" (at 229.108 84.328 0) (effects (font (size 1.27 1.27)) (justify left)))
  (property "Footprint" "Capacitor_SMD:C_0805_2012Metric_Pad1.18x1.45mm_HandSolder" (at 236.22 82.55 0) (effects (font (size 1.27 1.27)) (hide yes)))
  (property "Datasheet" "https://jlc-prod-smt.oss-eu-central-1.aliyuncs.com/smtDataManualFile/8588884955174330368-C440198.pdf?response-content-disposition=attachment%3B%20filename%3DC440198.pdf%3B%20filename%2A%3DUTF-8%27%27C440198.pdf&x-oss-date=20261123T201701Z&x-oss-expires=3600&x-oss-security-token=CAISgAN1q6Ft5B2yfSjIr5rgePfyh%2Bx4%2BoGyNmjWtXRnecgd3P3noTz2IHhMdHJsAOodtv0%2FmmhT6PkclqRLcbhpcmfjV%2BZHzLB8qeoz6jAJ557b16cNrbH4M4H6aXeirtuwDsz9SNTCALjPD3nPii50x5bjaDymRCbLGJaViJlhHLN1Ow6jdmhpCctxLAlvo9NgFxm3D%2Fu2NQPwiWf9FVdhvhEG6Vly8qOi2MaRmFy8yFTx0b0SvJ%2BjYMrmPctoN9JnSdC5mfdzau3a1TJ84gRD0a5wkaVA1zbDs5bfISEIuUzebreLqY03dV4mOvdqIcMe8qigz88fk%2FfIioH6xyxKOexoSCnFTOiiupCcQLPyao9jLu6iayqViY7QaIOTqQohZmkAMwVOasAsI3Ngh4zF97Qt0cVNkXO9gWfLI8DtuMleWpohF9d8l6HD0eS19jklBdzSlusJRAJJUVBflCeKEaRNSAd3WGhEfM2%2BBt4QT30w5N2u00S8OSMId6y%2FiKKWD5sagAF3JaxCD7O2Fbm4zkTr6qfQpsgmRAVrrO3v9KNY3PNJ%2FyvEyWZIKkeM6EsSTl3Kgupou0shUf2TZmYHz0UTYBFtLwnwyMbmtch5Q9U5OfXwlxI2tLOhOSFWuXYuf7VMC3KfDM38ukOc4qvOoRNhafEMntqgtZDFSGBsDh2KB9ke1CAA&x-oss-signature-version=OSS4-HMAC-SHA256&x-oss-credential=STS.NYU3MFj3YMCY4NgQt2uG138LC%2F20261123%2Feu-central-1%2Foss%2Faliyun_v4_request&x-oss-signature=8a43f60672703d8fd51106dd595ced4778da39ea1a3a599ed7049b5569032621" (at 236.22 82.55 0) (effects (font (size 1.27 1.27)) (hide yes)))
  (property "Description" "capacitor, small US symbol" (at 236.22 82.55 0) (effects (font (size 1.27 1.27)) (hide yes)))
  (property "LCSC Part #" "C440198" (at 236.22 82.55 0) (effects (font (size 1.27 1.27)) (hide yes)))
  (pin "2")
  (pin "1")))
